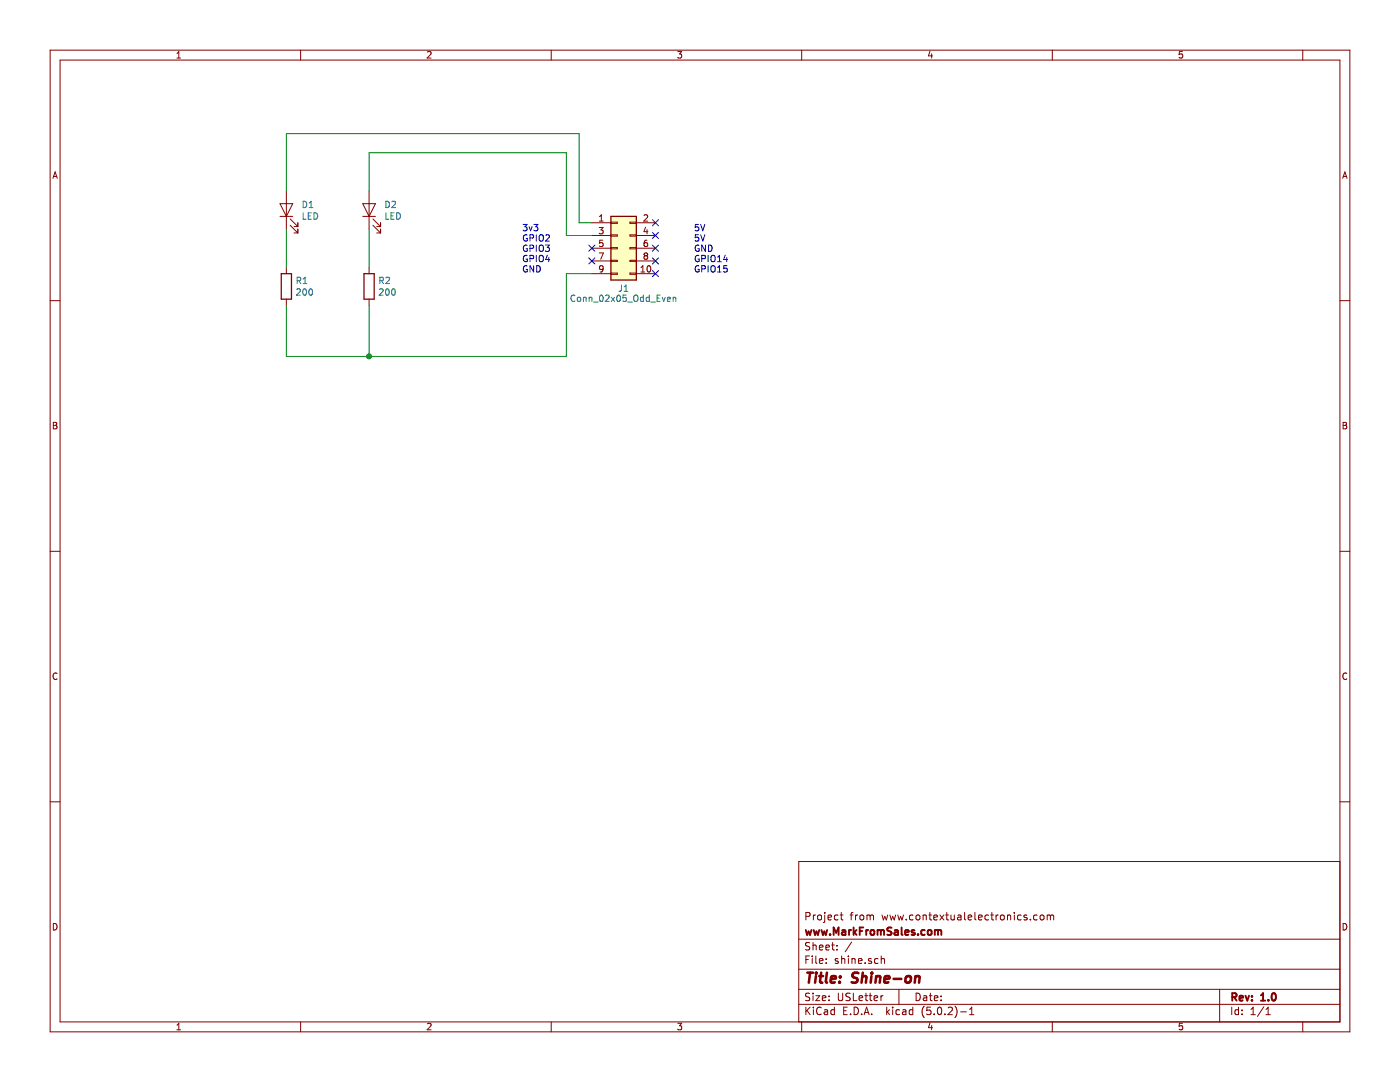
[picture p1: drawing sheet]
EESchema Schematic File Version 4
LIBS:shine-cache
EELAYER 26 0
EELAYER END
$Descr USLetter 11000 8500
encoding utf-8
Sheet 1 1
Title "Shine-on"
Date ""
Rev "1.0"
Comp "www.MarkFromSales.com"
Comment1 "Project from www.contextualelectronics.com"
Comment2 ""
Comment3 ""
Comment4 ""
$EndDescr
Entry Bus Bus
	16150 14750 16250 14850
$Comp
L Device:LED D1
U 1 1
P 2250 1650
F 0 "D1" V 2288 1533 50  0000 R CNN
F 1 "LED" V 2197 1533 50  0000 R CNN
F 2 "LED_SMD:LED_1206_3216Metric_Pad1.42x1.75mm_HandSolder" H 2250 1650 50  0001 C CNN
F 3 "~" H 2250 1650 50  0001 C CNN
	1    2250 1650
	0    -1   -1   0   
$EndComp
$Comp
L Device:LED D2
U 1 1
P 2900 1650
F 0 "D2" V 2938 1533 50  0000 R CNN
F 1 "LED" V 2847 1533 50  0000 R CNN
F 2 "LED_SMD:LED_1206_3216Metric_Pad1.42x1.75mm_HandSolder" H 2900 1650 50  0001 C CNN
F 3 "~" H 2900 1650 50  0001 C CNN
	1    2900 1650
	0    -1   -1   0   
$EndComp
$Comp
L Device:R R1
U 1 1
P 2250 2250
F 0 "R1" H 2320 2296 50  0000 L CNN
F 1 "200" H 2320 2205 50  0000 L CNN
F 2 "Resistor_SMD:R_1206_3216Metric_Pad1.42x1.75mm_HandSolder" V 2180 2250 50  0001 C CNN
F 3 "~" H 2250 2250 50  0001 C CNN
	1    2250 2250
	1    0    0    -1  
$EndComp
$Comp
L Device:R R2
U 1 1
P 2900 2250
F 0 "R2" H 2970 2296 50  0000 L CNN
F 1 "200" H 2970 2205 50  0000 L CNN
F 2 "Resistor_SMD:R_1206_3216Metric_Pad1.42x1.75mm_HandSolder" V 2830 2250 50  0001 C CNN
F 3 "~" H 2900 2250 50  0001 C CNN
	1    2900 2250
	1    0    0    -1  
$EndComp
Wire Wire Line
	2250 1800 2250 2100
Wire Wire Line
	2900 1800 2900 2100
Wire Wire Line
	2250 1500 2250 1050
Wire Wire Line
	2900 1500 2900 1200
Wire Wire Line
	2250 2400 2250 2800
Wire Wire Line
	2250 2800 2900 2800
Wire Wire Line
	2900 2800 2900 2400
$Comp
L Connector_Generic:Conn_02x05_Odd_Even J1
U 1 1
P 4850 1950
F 0 "J1" H 4900 1635 50  0000 C CNN
F 1 "Conn_02x05_Odd_Even" H 4900 1556 50  0000 C CNN
F 2 "Connector_PinHeader_2.54mm:PinHeader_2x05_P2.54mm_Vertical" H 4850 1950 50  0001 C CNN
F 3 "~" H 4850 1950 50  0001 C CNN
	1    4850 1950
	1    0    0    -1  
$EndComp
Text Notes 4100 2150 0    50   ~ 0
3v3\nGPIO2\nGPIO3\nGPIO4\nGND
Text Notes 5450 2150 0    50   ~ 0
5V\n5V\nGND\nGPIO14\nGPIO15
Wire Wire Line
	4550 1050 4550 1750
Wire Wire Line
	4550 1750 4650 1750
Wire Wire Line
	2250 1050 4550 1050
Wire Wire Line
	4450 1200 4450 1850
Wire Wire Line
	4450 1850 4650 1850
Wire Wire Line
	2900 1200 4450 1200
NoConn ~ 4650 1950
NoConn ~ 4650 2050
NoConn ~ 5150 1750
NoConn ~ 5150 1850
NoConn ~ 5150 1950
NoConn ~ 5150 2050
NoConn ~ 5150 2150
Wire Wire Line
	2900 2800 4450 2800
Wire Wire Line
	4450 2800 4450 2150
Wire Wire Line
	4450 2150 4650 2150
Connection ~ 2900 2800
$EndSCHEMATC
